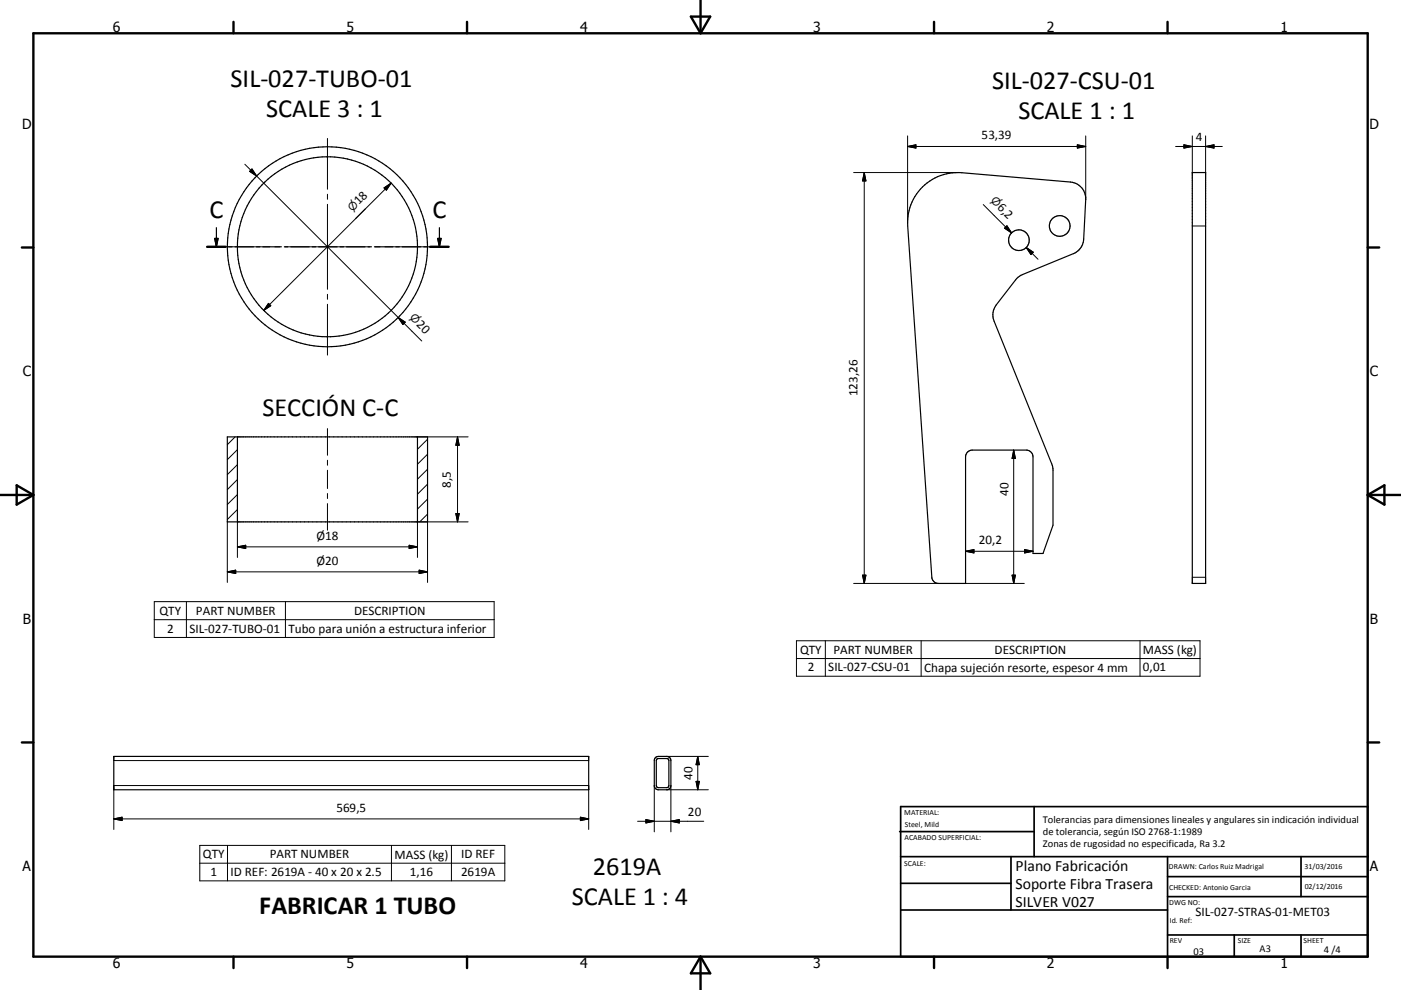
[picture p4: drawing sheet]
<svg xmlns="http://www.w3.org/2000/svg" width="420mm" height="297mm" viewBox="0 0 420 297" stroke-linecap="round" stroke-linejoin="round" font-family="sans-serif">
<g fill="none" stroke="#000" stroke-width=".36">
<path d="M276.6 56.1a15 15 0 0 1 11.8-4.3l32.5 2.8a5 5 0 0 1 4.6 5.2l-.6 11.9a4.9 4.9 0 0 1-3.1 4.4l-16.2 6.8-.8 .6-6.1 7.9a4.9 4.9 0 0 0-.7 5l17.6 43.7 .1 17.5-3 8.4h-3v-29a2.02 2.02 0 0 0-2-2h-16.2a2.02 2.02 0 0 0-2 2v38h-8.1a1.97 1.97 0 0 1-2-1.8l-7.3-105.4a15 15 0 0 1 4.5-11.7zM357.5 51.8h4v123.2h-4zM62.1 74h5.5M64.4 71.5h1l-.5 2.5zM64.9 68.3v5.7M68.5 74h1.1M70.5 74h5.5M76.9 74h1M78.8 74h5.6M85.2 74h1.1M87.2 74h5.5M93.6 74h1"/>
<path d="M95.5 74h5.6M102 74h1M103.9 74h5.5M110.3 74h1.1M112.3 74h5.5M118.7 74h1M120.6 74h5.5M127 74h1.1M129 74h5.5M131.2 71.5h1l-.5 2.5zM131.7 68.3v5.7M68.2 131.1h60v25.5h-60z"/>
<path d="M71.2 131.1v25.5M125.2 131.1v25.5M34.1 226.9h142.4v10h-142.4zM196.5 227.3l.6-.3 2.8-.1a1.21 1.21 0 0 1 1.2 1.3v7.5a1.26 1.26 0 0 1-1.2 1.2h-2.5a1.26 1.26 0 0 1-1.2-1.2v-7.5zM196.9 227.7l.3-.1h2.9l.3 .3 .1 7.8-.3 .5-2.8 .1-.6-.3v-7.8z"/>
<circle cx="98.2" cy="74" r="30"/>
<circle cx="98.2" cy="74" r="27"/>
<circle cx="305.5" cy="72.1" r="3.1"/>
<circle cx="317.7" cy="67.8" r="3.1"/>
</g>
<g fill="none" stroke="#000" stroke-width=".3">
<path d="M73.4 49.3l3.5 3.5M75.5 50.7l1.4 2.1-2.1-1.4zM76.9 52.8l49.5 49.5M98.2 41.5v15.3M98.2 58.3v1.5M115.1 56.4l2.2-1.5-1.5 2.2zM117.3 54.9l-38.2 38.2M255.9 51.8h31.2M259.1 51.8v123.2M259.1 51.8l.5 2.5h-1zM272.1 43.9h53.4M272.1 43.9l2.5-.5v1z"/>
<path d="M272.1 40.8v26M323 43.4l2.5 .5-2.5 .5zM325.5 40.8v19M352.5 43.9h14M355 43.4l2.5 .5-2.5 .5zM357.5 40.8v11M361.5 43.9l2.5-.5v1zM361.5 40.8v11M65.7 74h15.2M82.4 74h1.5M85.4 74h25.5M98.2 61.3v25.5"/>
<path d="M112.4 74h1.5M115.4 74h15.3M294.8 61.4l8.5 8.5M301.5 68.1l1.8 1.8M301.9 67.7l1.4 2.2-2.1-1.4zM307.7 74.2l3.5 3.6M307.7 74.2l2.1 1.5-.7 .7zM357.5 67.8h4M80.5 91l.7 .7-2.1 1.4zM98.2 88.3v1.5M98.2 91.3v15.2M119.4 95.3l2.1 1.4-.7 .7z"/>
<path d="M70.5 131.1l-2.3 2.3M71.2 139.4l-3 3M71.2 134.9l-3 3M98.2 128.6v8M98.2 138.1v1.5M125.2 131.1h15.1M128.2 136.3l-3 3M128.2 131.8l-3 3M137.2 131.1v25.5M137.2 131.1l.5 2.5h-1zM303.9 135v40M303.9 135l.5 2.5h-1z"/>
<path d="M68.2 156.6v18.1M71.2 152.9l-3 3M71.2 148.4l-3 3M71.2 143.9l-3 3M71.2 156.6v10.6M98.2 141.1v5.5M98.2 148.1v1.5M98.2 151.1v8M128.2 154.2l-2.4 2.4M128.2 149.7l-3 3M128.2 145.2l-3 3.1M128.2 140.8l-3 3"/>
<path d="M128.2 156.6v18.1M136.7 154.1h1l-.5 2.5zM140.3 156.6h-15.1v10.6M68.2 171.6h60M68.2 171.6l2.5-.5v1zM71.2 164.1h54M71.2 164.1l2.5-.5v1zM122.7 163.6l2.5 .5-2.5 .5zM125.7 171.1l2.5 .5-2.5 .5zM255.9 175h25.5M258.6 172.6h1l-.5 2.4zM289.5 165.4h20.2"/>
<path d="M289.5 165.4l2.5-.5v1zM289.5 175h17.6M303.4 172.6h1l-.5 2.4zM307.2 164.9l2.5 .5-2.5 .5zM357.5 173.2h4M46.3 180.5h101.8v10.7h-101.8zM46.3 185.9h101.8M55.9 180.5v10.7M85.6 180.5v10.7M238.8 192.2h121v10.7h-121zM238.8 197.6h121M247.4 192.2v10.7"/>
<path d="M276.2 192.2v10.7M341.8 192.2v10.7M34.1 228.2h142.4M196.2 235.7v13.9M199.9 236.9h12.5M199.9 226.9h12.5M201.1 235.7v13.9M208.7 234.4h1l-.5 2.5zM209.2 226.9v10M209.2 226.9l.5 2.5h-1zM34.1 248.9v-13.2h142.4v13.2M34.1 245.7h142.4"/>
<path d="M34.1 245.7l2.5-.5v1zM59.9 253.6h91.4v10.7h-91.4zM59.9 259h91.4M68.2 253.6v10.7M117.4 253.6v10.7M135.3 253.6v10.7M174 245.2l2.5 .5-2.5 .5zM191.2 246.4h19.8M193.6 245.9l2.6 .5-2.6 .5zM201.1 246.4l2.5-.5v1z"/>
</g>
<g fill="none" stroke="#000" stroke-width=".71">
<path d="M10 10h400v277h-400zM70 6.6v3.4M140 6.6v3.4M207.1 5h5.8l-2.9 5zM210 0v10M280 6.6v3.4M350 6.6v3.4M6.6 74.2h3.4M62.1 74h5.5M129 74h5.5M410 74.2h3.5M0 148.5h10"/>
<path d="M5 145.6l5 2.9-5 2.9zM410 148.5h10.1M410 148.5l5.1-2.9v5.8zM6.6 222.7h3.4M410 222.7h3.5M70 287v3.4M140 287v3.4M210 287v10M210 287l2.9 5h-5.8zM280 287v3.4M350 287v3.4"/>
</g>
<g fill="none" stroke="#000" stroke-width=".51">
<path d="M269.7 249.5h40.3M270 242h140v45h-140zM270 257h140M303.1 257v16M310 242v15M350 257v30M390.1 257v12M270 265h33.1M270 273h80M350 269h60M350 263h60M350 280.5h60"/>
<path d="M370 280.5v6.5M390.1 280.5v6.5"/>
</g>
<path d="M64.4 71.5h1l-.5 2.5zM131.2 71.5h1l-.5 2.5z" fill="#000" stroke="#000" stroke-width=".36"/>
<g fill="#000" stroke="#000" stroke-width=".3">
<path d="M75.5 50.7l1.4 2.1-2.1-1.4zM115.1 56.4l2.2-1.5-1.5 2.2zM259.1 51.8l.5 2.5h-1zM272.1 43.9l2.5-.5v1zM323 43.4l2.5 .5-2.5 .5zM355 43.4l2.5 .5-2.5 .5zM361.5 43.9l2.5-.5v1zM301.9 67.7l1.4 2.2-2.1-1.4zM307.7 74.2l2.1 1.5-.7 .7zM80.5 91l.7 .7-2.1 1.4zM119.4 95.3l2.1 1.4-.7 .7zM137.2 131.1l.5 2.5h-1z"/>
<path d="M303.9 135l.5 2.5h-1zM136.7 154.1h1l-.5 2.5zM68.2 171.6l2.5-.5v1zM71.2 164.1l2.5-.5v1zM122.7 163.6l2.5 .5-2.5 .5zM125.7 171.1l2.5 .5-2.5 .5zM258.6 172.6h1l-.5 2.4zM289.5 165.4l2.5-.5v1zM303.4 172.6h1l-.5 2.4zM307.2 164.9l2.5 .5-2.5 .5zM208.7 234.4h1l-.5 2.5zM209.2 226.9l.5 2.5h-1z"/>
<path d="M34.1 245.7l2.5-.5v1zM174 245.2l2.5 .5-2.5 .5zM193.6 245.9l2.6 .5-2.6 .5zM201.1 246.4l2.5-.5v1z"/>
</g>
<g font-size="7.9">
<text x="69.1" y="26">SIL-027-TUBO-01</text>
<text x="297.4" y="26.7">SIL-027-CSU-01</text>
<text x="79.8" y="35">SCALE 3 : 1</text>
<text x="305.3" y="35.6">SCALE 1 : 1</text>
<text x="62.8" y="65.4">C</text>
<text x="129.6" y="65.4">C</text>
<text x="78.7" y="124.9">SECCIÓN C-C</text>
<text x="177.7" y="262.6">2619A</text>
<text x="77.7" y="274.3">FABRICAR 1 TUBO</text>
<text x="171.4" y="271.6">SCALE 1 : 4</text>
</g>
<g font-size="4.7">
<text x="304.5" y="261.2">Plano Fabricación</text>
<text x="304.5" y="266.6">Soporte Fibra Trasera</text>
<text x="304.5" y="272">SILVER V027</text>
</g>
<g font-size="4.2">
<text x="33.9" y="9.6">6</text>
<text x="103.9" y="9.6">5</text>
<text x="173.9" y="9.6">4</text>
<text x="243.8" y="9.6">3</text>
<text x="313.9" y="9.6">2</text>
<text x="383.9" y="9.6">1</text>
<text x="6.7" y="38.7">D</text>
<text x="410.5" y="38.7">D</text>
<text x="6.9" y="112.9">C</text>
<text x="410.7" y="112.9">C</text>
<text x="6.9" y="187.1">B</text>
<text x="410.7" y="187.1">B</text>
<text x="6.8" y="261.4">A</text>
<text x="410.7" y="261.4">A</text>
<text x="33.9" y="290.4">6</text>
<text x="103.9" y="290.4">5</text>
<text x="173.9" y="290.4">4</text>
<text x="243.8" y="290.4">3</text>
<text x="313.9" y="290.4">2</text>
<text x="383.9" y="290.4">1</text>
</g>
<g font-size="3.9">
<text x="294.3" y="41.8">53,39</text>
<text x="358.5" y="42.4">4</text>
<text x="107.6" y="61.6" transform="rotate(-45 107.6 61.6)">18</text>
<text x="298.9" y="62.4" transform="rotate(45 298.9 62.4)">6,2</text>
<text x="124.6" y="97.5" transform="rotate(45 124.6 97.5)">20</text>
<text x="257" y="118.9" transform="rotate(-90 257 118.9)">123,26</text>
<text x="135.1" y="146.3" transform="rotate(-90 135.1 146.3)">8,5</text>
<text x="302.3" y="148.7" transform="rotate(-90 302.3 148.7)">40</text>
<text x="94.9" y="162.1">Ø18</text>
<text x="293.5" y="163.3">20,2</text>
<text x="94.9" y="169.6">Ø20</text>
<text x="47.8" y="184.5">QTY</text>
<text x="58.8" y="184.4">PART NUMBER</text>
<text x="106.2" y="184.5">DESCRIPTION</text>
<text x="50.1" y="189.8">2</text>
<text x="56.8" y="189.8">SIL-027-TUBO-01</text>
<text x="86.5" y="189.9">Tubo para unión a estructura inferior</text>
<text x="239.9" y="196.2">QTY</text>
<text x="249.9" y="196.2">PART NUMBER</text>
<text x="298.2" y="196.2">DESCRIPTION</text>
<text x="342.6" y="196.3">MASS (kg)</text>
<text x="242.1" y="201.4">2</text>
<text x="248.3" y="201.4">SIL-027-CSU-01</text>
<text x="277" y="201.6">Chapa sujeción resorte, espesor 4 mm</text>
<text x="342.6" y="201.4">0,01</text>
<text x="207.6" y="233.9" transform="rotate(-90 207.6 233.9)">40</text>
<text x="100.8" y="243.6">569,5</text>
<text x="206.2" y="244.9">20</text>
<text x="60.8" y="257.6">QTY</text>
<text x="80.9" y="257.6">PART NUMBER</text>
<text x="118.3" y="257.6">MASS (kg)</text>
<text x="138.3" y="257.6">ID REF</text>
<text x="63.1" y="262.9">1</text>
<text x="69.1" y="262.9">ID REF: 2619A - 40 x 20 x 2.5</text>
<text x="122.9" y="262.9">1,16</text>
<text x="138.3" y="262.9">2619A</text>
<text x="358.4" y="274.9">SIL-027-STRAS-01-MET03</text>
</g>
<g font-size="3.3">
<text x="105.7" y="63.6" transform="rotate(-45 105.7 63.6)">⌀</text>
<text x="296.8" y="60.4" transform="rotate(45 296.8 60.4)">⌀</text>
<text x="122.7" y="95.4" transform="rotate(45 122.7 95.4)">⌀</text>
</g>
<g font-size="3.1">
<text x="312.7" y="246.8">Tolerancias para dimensiones lineales y angulares sin indicación individual</text>
<text x="312.7" y="250.4">de tolerancia, según ISO 2768-1:1989</text>
<text x="312.7" y="254">Zonas de rugosidad no especificada, Ra 3.2</text>
<text x="357.8" y="286.5">03</text>
<text x="377.6" y="285.6">A3</text>
<text x="396.9" y="285.9">4 /4</text>
</g>
<g font-size="2.4">
<text x="271.1" y="244.4">MATERIAL:</text>
<text x="271.2" y="252">ACABADO SUPERFICIAL:</text>
<text x="271.3" y="248">Steel, Mild</text>
<text x="271.1" y="259.7">SCALE:</text>
<text x="350.4" y="260.8">DRAWN: Carlos Ruiz Madrigal</text>
<text x="391.1" y="260.6">31/03/2016</text>
<text x="350.5" y="267">CHECKED: Antonio Garcia</text>
<text x="391.2" y="266.7">02/12/2016</text>
<text x="350.5" y="271.4">DWG NO:</text>
<text x="350.7" y="276.9">Id. Ref:</text>
<text x="350.7" y="282.8">REV</text>
<text x="371.1" y="282.9">SIZE</text>
<text x="390.8" y="283">SHEET</text>
</g>
</svg>
